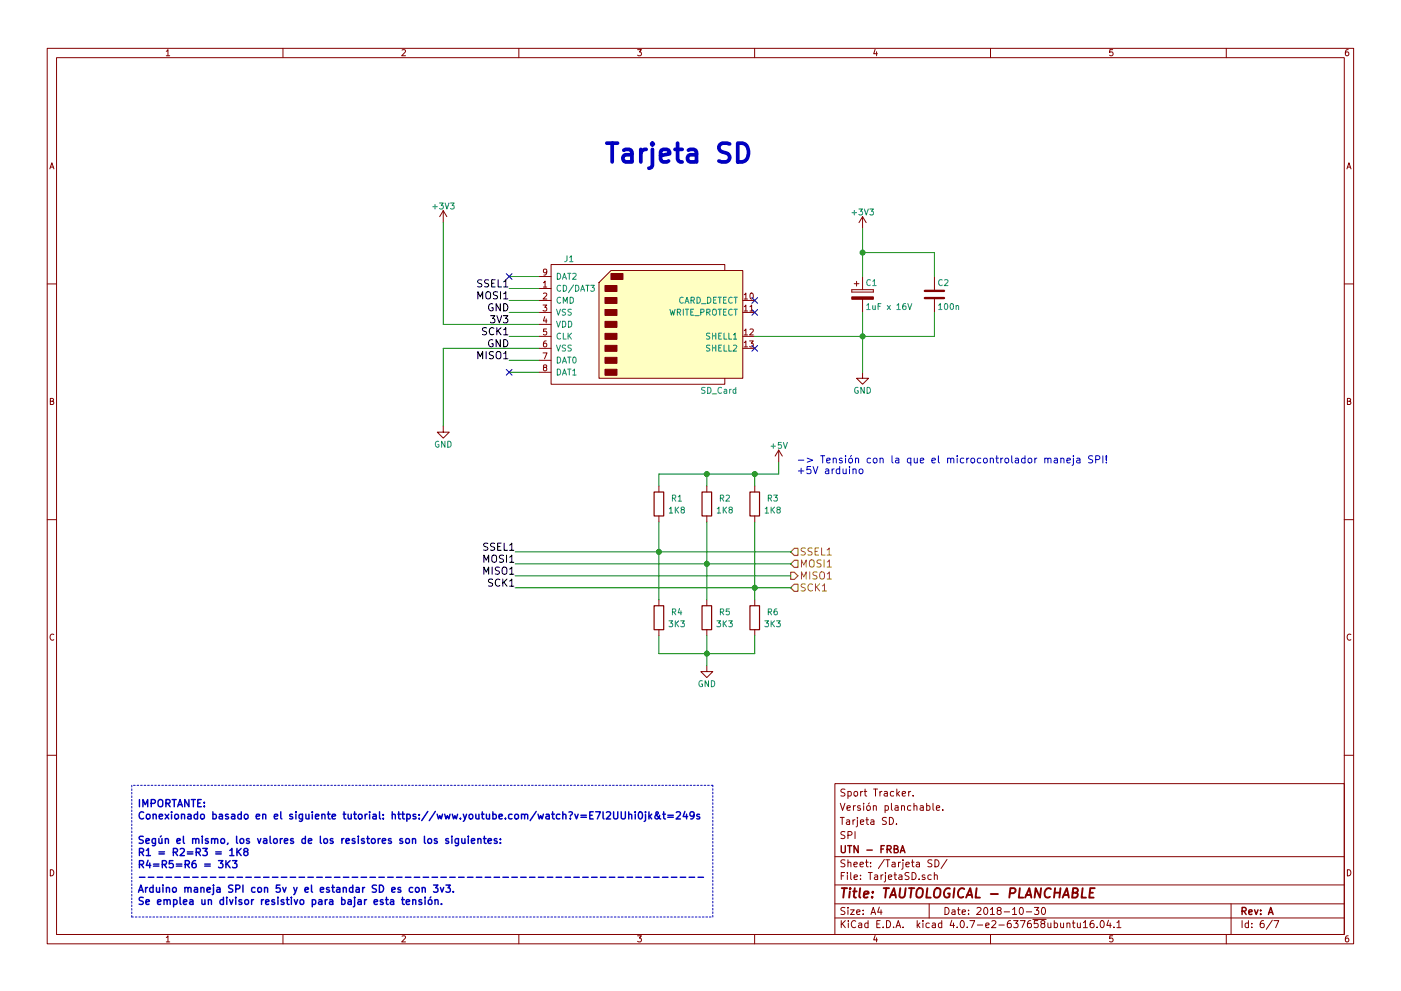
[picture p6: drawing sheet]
EESchema Schematic File Version 2
LIBS:power
LIBS:device
LIBS:switches
LIBS:relays
LIBS:motors
LIBS:transistors
LIBS:conn
LIBS:linear
LIBS:regul
LIBS:74xx
LIBS:cmos4000
LIBS:adc-dac
LIBS:memory
LIBS:xilinx
LIBS:microcontrollers
LIBS:dsp
LIBS:microchip
LIBS:analog_switches
LIBS:motorola
LIBS:texas
LIBS:intel
LIBS:audio
LIBS:interface
LIBS:digital-audio
LIBS:philips
LIBS:display
LIBS:cypress
LIBS:siliconi
LIBS:opto
LIBS:atmel
LIBS:contrib
LIBS:valves
LIBS:acc_mpu9250_board
LIBS:arduino
LIBS:gps_em506
LIBS:aic1117
LIBS:lm2575
LIBS:lm2940
LIBS:dk_RF-Transceiver-Modules
LIBS:pbase-ino_planchable-cache
EELAYER 25 0
EELAYER END
$Descr A4 11693 8268
encoding utf-8
Sheet 6 7
Title "TAUTOLOGICAL - PLANCHABLE"
Date "2018-10-30"
Rev "A"
Comp "UTN - FRBA"
Comment1 "SPI"
Comment2 "Tarjeta SD."
Comment3 "Versión planchable."
Comment4 "Sport Tracker. "
$EndDescr
$Comp
L SD_Card J1
U 1 1
P 5400 2700
F 0 "J1" H 4750 3250 50  0000 C CNN
F 1 "SD_Card" H 6000 2150 50  0000 C CNN
F 2 "footprints:SD_TE_2041021_edit" H 5600 3050 50  0001 C CNN
F 3 "" H 5400 2700 50  0001 C CNN
	1    5400 2700
	1    0    0    -1  
$EndComp
$Comp
L +3V3 #PWR013
U 1 1
P 3700 1850
F 0 "#PWR013" H 3700 1700 50  0001 C CNN
F 1 "+3V3" H 3700 1990 50  0000 C CNN
F 2 "" H 3700 1850 50  0001 C CNN
F 3 "" H 3700 1850 50  0001 C CNN
	1    3700 1850
	1    0    0    -1  
$EndComp
$Comp
L GND #PWR014
U 1 1
P 3700 3550
F 0 "#PWR014" H 3700 3300 50  0001 C CNN
F 1 "GND" H 3700 3400 50  0000 C CNN
F 2 "" H 3700 3550 50  0001 C CNN
F 3 "" H 3700 3550 50  0001 C CNN
	1    3700 3550
	1    0    0    -1  
$EndComp
$Comp
L CP C1
U 1 1
P 7200 2450
F 0 "C1" H 7225 2550 50  0000 L CNN
F 1 "1uF x 16V" H 7225 2350 50  0000 L CNN
F 2 "Capacitors_Tantalum_SMD:CP_Tantalum_Case-A_EIA-3216-18_Hand" H 7238 2300 50  0001 C CNN
F 3 "" H 7200 2450 50  0001 C CNN
	1    7200 2450
	1    0    0    -1  
$EndComp
$Comp
L C C2
U 1 1
P 7800 2450
F 0 "C2" H 7825 2550 50  0000 L CNN
F 1 "100n" H 7825 2350 50  0000 L CNN
F 2 "Capacitors_SMD:C_0805_HandSoldering" H 7838 2300 50  0001 C CNN
F 3 "" H 7800 2450 50  0001 C CNN
	1    7800 2450
	1    0    0    -1  
$EndComp
$Comp
L +3V3 #PWR015
U 1 1
P 7200 1900
F 0 "#PWR015" H 7200 1750 50  0001 C CNN
F 1 "+3V3" H 7200 2040 50  0000 C CNN
F 2 "" H 7200 1900 50  0001 C CNN
F 3 "" H 7200 1900 50  0001 C CNN
	1    7200 1900
	1    0    0    -1  
$EndComp
$Comp
L GND #PWR016
U 1 1
P 7200 3100
F 0 "#PWR016" H 7200 2850 50  0001 C CNN
F 1 "GND" H 7200 2950 50  0000 C CNN
F 2 "" H 7200 3100 50  0001 C CNN
F 3 "" H 7200 3100 50  0001 C CNN
	1    7200 3100
	1    0    0    -1  
$EndComp
NoConn ~ 6300 2900
NoConn ~ 6300 2600
NoConn ~ 6300 2500
Text Label 4250 2400 2    60   ~ 0
SSEL1
Text Label 4250 2500 2    60   ~ 0
MOSI1
Text Label 4250 2600 2    60   ~ 0
GND
Text Label 4250 2900 2    60   ~ 0
GND
Text Label 4250 2800 2    60   ~ 0
SCK1
Text Label 4250 2700 2    60   ~ 0
3V3
Text Label 4250 3000 2    60   ~ 0
MISO1
Text Label 4300 4600 2    60   ~ 0
SSEL1
Text Label 4300 4700 2    60   ~ 0
MOSI1
Text Label 4300 4800 2    60   ~ 0
MISO1
Text Label 4300 4900 2    60   ~ 0
SCK1
Text HLabel 6600 4600 2    60   Input ~ 0
SSEL1
Text HLabel 6600 4700 2    60   Input ~ 0
MOSI1
Text HLabel 6600 4800 2    60   Output ~ 0
MISO1
Text HLabel 6600 4900 2    60   Input ~ 0
SCK1
Text Notes 5050 1350 0    157  ~ 31
Tarjeta SD\n
$Comp
L R R1
U 1 1
P 5500 4200
F 0 "R1" H 5650 4250 50  0000 C CNN
F 1 "1K8" H 5650 4150 50  0000 C CNN
F 2 "Resistors_THT:R_Axial_DIN0207_L6.3mm_D2.5mm_P7.62mm_Horizontal" V 5430 4200 50  0001 C CNN
F 3 "" H 5500 4200 50  0001 C CNN
	1    5500 4200
	1    0    0    -1  
$EndComp
$Comp
L R R2
U 1 1
P 5900 4200
F 0 "R2" H 6050 4250 50  0000 C CNN
F 1 "1K8" H 6050 4150 50  0000 C CNN
F 2 "Resistors_THT:R_Axial_DIN0207_L6.3mm_D2.5mm_P7.62mm_Horizontal" V 5830 4200 50  0001 C CNN
F 3 "" H 5900 4200 50  0001 C CNN
	1    5900 4200
	1    0    0    -1  
$EndComp
$Comp
L +5V #PWR017
U 1 1
P 6500 3850
F 0 "#PWR017" H 6500 3700 50  0001 C CNN
F 1 "+5V" H 6500 3990 50  0000 C CNN
F 2 "" H 6500 3850 50  0001 C CNN
F 3 "" H 6500 3850 50  0001 C CNN
	1    6500 3850
	1    0    0    -1  
$EndComp
$Comp
L R R3
U 1 1
P 6300 4200
F 0 "R3" H 6450 4250 50  0000 C CNN
F 1 "1K8" H 6450 4150 50  0000 C CNN
F 2 "Resistors_THT:R_Axial_DIN0207_L6.3mm_D2.5mm_P7.62mm_Horizontal" V 6230 4200 50  0001 C CNN
F 3 "" H 6300 4200 50  0001 C CNN
	1    6300 4200
	1    0    0    -1  
$EndComp
$Comp
L R R4
U 1 1
P 5500 5150
F 0 "R4" H 5650 5200 50  0000 C CNN
F 1 "3K3" H 5650 5100 50  0000 C CNN
F 2 "Resistors_THT:R_Axial_DIN0207_L6.3mm_D2.5mm_P7.62mm_Horizontal" V 5430 5150 50  0001 C CNN
F 3 "" H 5500 5150 50  0001 C CNN
	1    5500 5150
	1    0    0    -1  
$EndComp
$Comp
L R R5
U 1 1
P 5900 5150
F 0 "R5" H 6050 5200 50  0000 C CNN
F 1 "3K3" H 6050 5100 50  0000 C CNN
F 2 "Resistors_THT:R_Axial_DIN0207_L6.3mm_D2.5mm_P7.62mm_Horizontal" V 5830 5150 50  0001 C CNN
F 3 "" H 5900 5150 50  0001 C CNN
	1    5900 5150
	1    0    0    -1  
$EndComp
$Comp
L R R6
U 1 1
P 6300 5150
F 0 "R6" H 6450 5200 50  0000 C CNN
F 1 "3K3" H 6450 5100 50  0000 C CNN
F 2 "Resistors_THT:R_Axial_DIN0207_L6.3mm_D2.5mm_P7.62mm_Horizontal" V 6230 5150 50  0001 C CNN
F 3 "" H 6300 5150 50  0001 C CNN
	1    6300 5150
	1    0    0    -1  
$EndComp
$Comp
L GND #PWR018
U 1 1
P 5900 5550
F 0 "#PWR018" H 5900 5300 50  0001 C CNN
F 1 "GND" H 5900 5400 50  0000 C CNN
F 2 "" H 5900 5550 50  0001 C CNN
F 3 "" H 5900 5550 50  0001 C CNN
	1    5900 5550
	1    0    0    -1  
$EndComp
Wire Wire Line
	4500 2700 3700 2700
Wire Wire Line
	3700 2700 3700 1850
Wire Wire Line
	4500 2900 3700 2900
Wire Wire Line
	3700 2900 3700 3550
Wire Wire Line
	7800 2800 7800 2600
Wire Wire Line
	6300 2800 7800 2800
Wire Wire Line
	7200 2600 7200 3100
Connection ~ 7200 2800
Wire Wire Line
	7200 1900 7200 2300
Wire Wire Line
	7200 2100 7800 2100
Wire Wire Line
	7800 2100 7800 2300
Connection ~ 7200 2100
Wire Wire Line
	4500 2400 4250 2400
Wire Wire Line
	4500 2500 4250 2500
Wire Wire Line
	4500 2600 4250 2600
Wire Wire Line
	4500 2800 4250 2800
Wire Wire Line
	4500 3000 4250 3000
Wire Wire Line
	4500 3100 4250 3100
Wire Wire Line
	6500 3950 6500 3850
Wire Wire Line
	5500 4050 5500 3950
Wire Wire Line
	5900 4050 5900 3950
Connection ~ 5900 3950
Wire Wire Line
	5500 4350 5500 5000
Wire Wire Line
	4300 4600 6600 4600
Wire Wire Line
	5900 4350 5900 5000
Wire Wire Line
	4300 4700 6600 4700
Connection ~ 5500 4600
Connection ~ 5900 4700
Wire Wire Line
	4300 4800 6600 4800
Wire Wire Line
	4300 4900 6600 4900
Wire Wire Line
	6300 3950 6300 4050
Connection ~ 6300 3950
Wire Wire Line
	6300 4350 6300 5000
Connection ~ 6300 4900
Wire Wire Line
	5900 5300 5900 5550
Wire Wire Line
	5500 5450 6300 5450
Wire Wire Line
	6300 5450 6300 5300
Connection ~ 5900 5450
Wire Wire Line
	5500 5300 5500 5450
Wire Wire Line
	4500 2300 4250 2300
Text Notes 1150 7650 0    60   ~ 12
IMPORTANTE:\nConexionado basado en el siguiente tutorial: https://www.youtube.com/watch?v=E7l2UUhi0jk&t=249s\n\nSegún el mismo, los valores de los resistores son los siguientes:\nR1 = R2=R3 = 1K8\nR4=R5=R6 = 3K3\n----------------------------------------------------------------\nArduino maneja SPI con 5v y el estandar SD es con 3v3. \nSe emplea un divisor resistivo para bajar esta tensión.\n\n
Text Notes 6650 3950 0    60   ~ 0
-> Tensión con la que el microcontrolador maneja SPI!\n+5V arduino
Wire Wire Line
	5500 3950 6500 3950
NoConn ~ 4250 2300
NoConn ~ 4250 3100
Wire Notes Line
	1100 6550 1100 7650
Wire Notes Line
	1100 7650 5950 7650
Wire Notes Line
	5950 7650 5950 6550
Wire Notes Line
	5950 6550 1100 6550
$EndSCHEMATC
